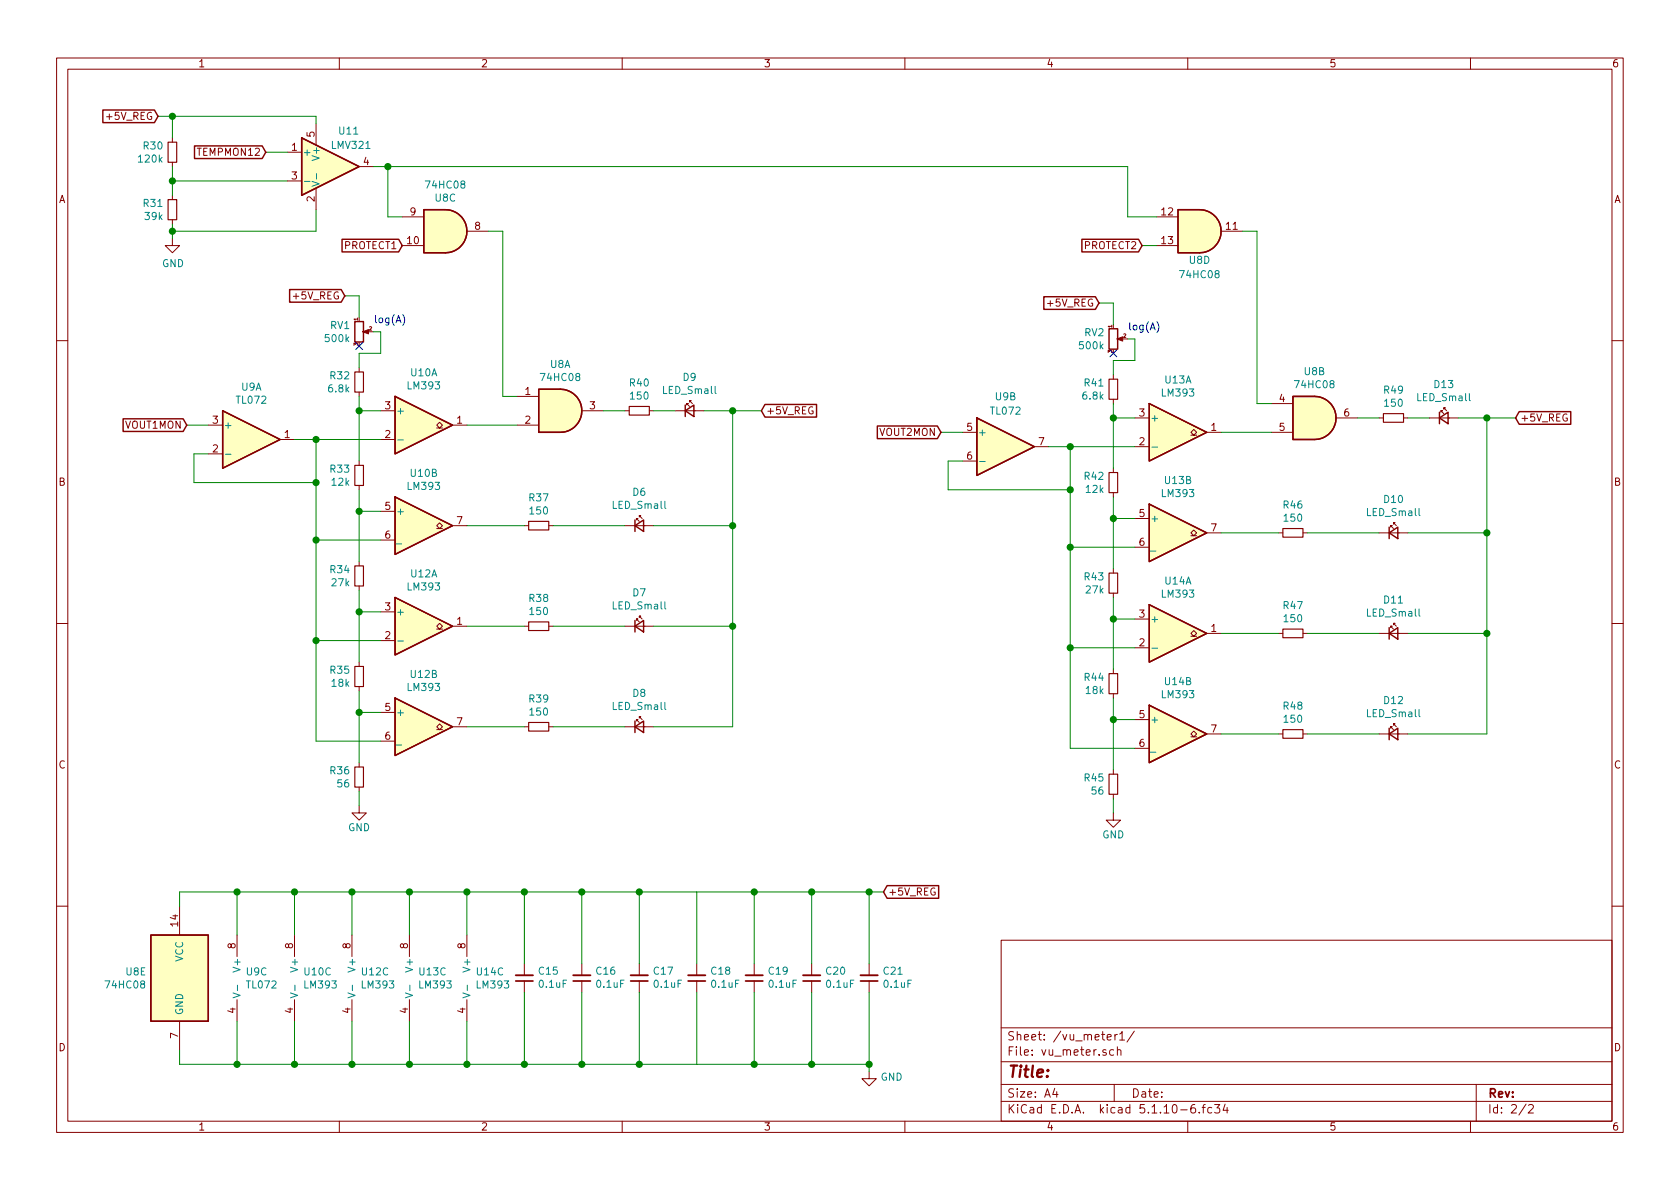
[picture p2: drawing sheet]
EESchema Schematic File Version 4
EELAYER 30 0
EELAYER END
$Descr A4 11693 8268
encoding utf-8
Sheet 2 2
Title ""
Date ""
Rev ""
Comp ""
Comment1 ""
Comment2 ""
Comment3 ""
Comment4 ""
$EndDescr
$Comp
L Device:R_Small R?
U 1 1
P 2500 5400
AR Path="/604C8E92/60793AB8/60A3571F" Ref="R?"  Part="1" 
AR Path="/604C8E92/60A3571F" Ref="R36"  Part="1" 
AR Path="/61522164/60A3571F" Ref="R?"  Part="1" 
F 0 "R36" H 2441 5446 50  0000 R CNN
F 1 "56" H 2441 5355 50  0000 R CNN
F 2 "Resistor_SMD:R_0805_2012Metric" H 2500 5400 50  0001 C CNN
F 3 "~" H 2500 5400 50  0001 C CNN
	1    2500 5400
	1    0    0    -1  
$EndComp
$Comp
L power:GND #PWR?
U 1 1
P 2500 5600
AR Path="/604C8E92/60793AB8/60A35725" Ref="#PWR?"  Part="1" 
AR Path="/604C8E92/60A35725" Ref="#PWR019"  Part="1" 
AR Path="/61522164/60A35725" Ref="#PWR?"  Part="1" 
F 0 "#PWR019" H 2500 5350 50  0001 C CNN
F 1 "GND" H 2500 5450 50  0000 C CNN
F 2 "" H 2500 5600 50  0001 C CNN
F 3 "" H 2500 5600 50  0001 C CNN
	1    2500 5600
	-1   0    0    -1  
$EndComp
$Comp
L Device:LED_Small D?
U 1 1
P 4800 2850
AR Path="/604C8E92/60793AB8/60A3572B" Ref="D?"  Part="1" 
AR Path="/604C8E92/60A3572B" Ref="D9"  Part="1" 
AR Path="/61522164/60A3572B" Ref="D?"  Part="1" 
F 0 "D9" H 4800 3085 50  0000 C CNN
F 1 "LED_Small" H 4800 2994 50  0000 C CNN
F 2 "LED_THT:LED_Rectangular_W5.0mm_H5.0mm" V 4800 2850 50  0001 C CNN
F 3 "~" V 4800 2850 50  0001 C CNN
	1    4800 2850
	1    0    0    -1  
$EndComp
$Comp
L Device:R_Small R?
U 1 1
P 2500 2650
AR Path="/604C8E92/60793AB8/60A3574C" Ref="R?"  Part="1" 
AR Path="/604C8E92/60A3574C" Ref="R32"  Part="1" 
AR Path="/61522164/60A3574C" Ref="R?"  Part="1" 
F 0 "R32" H 2441 2696 50  0000 R CNN
F 1 "6.8k" H 2441 2605 50  0000 R CNN
F 2 "Resistor_SMD:R_0805_2012Metric" H 2500 2650 50  0001 C CNN
F 3 "~" H 2500 2650 50  0001 C CNN
	1    2500 2650
	1    0    0    -1  
$EndComp
Wire Wire Line
	2500 2850 2650 2850
Wire Wire Line
	4700 2850 4550 2850
$Comp
L Device:LED_Small D?
U 1 1
P 4450 3650
AR Path="/604C8E92/60793AB8/60A35793" Ref="D?"  Part="1" 
AR Path="/604C8E92/60A35793" Ref="D6"  Part="1" 
AR Path="/61522164/60A35793" Ref="D?"  Part="1" 
F 0 "D6" H 4450 3885 50  0000 C CNN
F 1 "LED_Small" H 4450 3794 50  0000 C CNN
F 2 "LED_THT:LED_Rectangular_W5.0mm_H5.0mm" V 4450 3650 50  0001 C CNN
F 3 "~" V 4450 3650 50  0001 C CNN
	1    4450 3650
	1    0    0    -1  
$EndComp
$Comp
L Device:R_Small R?
U 1 1
P 2500 3300
AR Path="/604C8E92/60793AB8/60A357B3" Ref="R?"  Part="1" 
AR Path="/604C8E92/60A357B3" Ref="R33"  Part="1" 
AR Path="/61522164/60A357B3" Ref="R?"  Part="1" 
F 0 "R33" H 2441 3346 50  0000 R CNN
F 1 "12k" H 2441 3255 50  0000 R CNN
F 2 "Resistor_SMD:R_0805_2012Metric" H 2500 3300 50  0001 C CNN
F 3 "~" H 2500 3300 50  0001 C CNN
	1    2500 3300
	1    0    0    -1  
$EndComp
Wire Wire Line
	2500 3550 2650 3550
Wire Wire Line
	2500 3200 2500 2850
$Comp
L Device:LED_Small D?
U 1 1
P 4450 5050
AR Path="/604C8E92/60793AB8/60A357C1" Ref="D?"  Part="1" 
AR Path="/604C8E92/60A357C1" Ref="D8"  Part="1" 
AR Path="/61522164/60A357C1" Ref="D?"  Part="1" 
F 0 "D8" H 4450 5285 50  0000 C CNN
F 1 "LED_Small" H 4450 5194 50  0000 C CNN
F 2 "LED_THT:LED_Rectangular_W5.0mm_H5.0mm" V 4450 5050 50  0001 C CNN
F 3 "~" V 4450 5050 50  0001 C CNN
	1    4450 5050
	1    0    0    -1  
$EndComp
Wire Wire Line
	5100 5050 4550 5050
$Comp
L Device:R_Small R?
U 1 1
P 2500 4000
AR Path="/604C8E92/60793AB8/60A357E1" Ref="R?"  Part="1" 
AR Path="/604C8E92/60A357E1" Ref="R34"  Part="1" 
AR Path="/61522164/60A357E1" Ref="R?"  Part="1" 
F 0 "R34" H 2441 4046 50  0000 R CNN
F 1 "27k" H 2441 3955 50  0000 R CNN
F 2 "Resistor_SMD:R_0805_2012Metric" H 2500 4000 50  0001 C CNN
F 3 "~" H 2500 4000 50  0001 C CNN
	1    2500 4000
	1    0    0    -1  
$EndComp
Wire Wire Line
	2650 3750 2200 3750
Wire Wire Line
	2200 3050 2650 3050
Wire Wire Line
	2650 4950 2500 4950
$Comp
L Device:R_Small R?
U 1 1
P 2500 4700
AR Path="/604C8E92/60793AB8/6146F39A" Ref="R?"  Part="1" 
AR Path="/604C8E92/6146F39A" Ref="R35"  Part="1" 
AR Path="/61522164/6146F39A" Ref="R?"  Part="1" 
F 0 "R35" H 2441 4746 50  0000 R CNN
F 1 "18k" H 2441 4655 50  0000 R CNN
F 2 "Resistor_SMD:R_0805_2012Metric" H 2500 4700 50  0001 C CNN
F 3 "~" H 2500 4700 50  0001 C CNN
	1    2500 4700
	1    0    0    -1  
$EndComp
$Comp
L Device:LED_Small D?
U 1 1
P 4450 4350
AR Path="/604C8E92/60793AB8/6146F3AD" Ref="D?"  Part="1" 
AR Path="/604C8E92/6146F3AD" Ref="D7"  Part="1" 
AR Path="/61522164/6146F3AD" Ref="D?"  Part="1" 
F 0 "D7" H 4450 4585 50  0000 C CNN
F 1 "LED_Small" H 4450 4494 50  0000 C CNN
F 2 "LED_THT:LED_Rectangular_W5.0mm_H5.0mm" V 4450 4350 50  0001 C CNN
F 3 "~" V 4450 4350 50  0001 C CNN
	1    4450 4350
	1    0    0    -1  
$EndComp
Wire Wire Line
	2650 4250 2500 4250
Wire Wire Line
	2500 4100 2500 4250
Wire Wire Line
	2500 4800 2500 4950
Wire Wire Line
	2650 5150 2200 5150
Text GLabel 2400 2050 0    50   Input ~ 0
+5V_REG
Wire Wire Line
	4550 3650 5100 3650
Wire Wire Line
	4550 4350 5100 4350
Text GLabel 5300 2850 2    50   Input ~ 0
+5V_REG
Wire Wire Line
	2400 2050 2500 2050
Connection ~ 2200 3050
$Comp
L Comparator:LM393 U12
U 2 1
P 2950 5050
AR Path="/604C8E92/61C61209" Ref="U12"  Part="2" 
AR Path="/61522164/61C61209" Ref="U?"  Part="2" 
F 0 "U12" H 2950 5417 50  0000 C CNN
F 1 "LM393" H 2950 5326 50  0000 C CNN
F 2 "Package_SO:SOIC-8_3.9x4.9mm_P1.27mm" H 2950 5050 50  0001 C CNN
F 3 "http://www.ti.com/lit/ds/symlink/lm393.pdf" H 2950 5050 50  0001 C CNN
	2    2950 5050
	1    0    0    -1  
$EndComp
$Comp
L Comparator:LM393 U12
U 1 1
P 2950 4350
AR Path="/604C8E92/61C61E17" Ref="U12"  Part="1" 
AR Path="/61522164/61C61E17" Ref="U?"  Part="1" 
F 0 "U12" H 2950 4717 50  0000 C CNN
F 1 "LM393" H 2950 4626 50  0000 C CNN
F 2 "Package_SO:SOIC-8_3.9x4.9mm_P1.27mm" H 2950 4350 50  0001 C CNN
F 3 "http://www.ti.com/lit/ds/symlink/lm393.pdf" H 2950 4350 50  0001 C CNN
	1    2950 4350
	1    0    0    -1  
$EndComp
$Comp
L Comparator:LM393 U10
U 1 1
P 2950 2950
AR Path="/604C8E92/61C62907" Ref="U10"  Part="1" 
AR Path="/61522164/61C62907" Ref="U?"  Part="1" 
F 0 "U10" H 2950 3317 50  0000 C CNN
F 1 "LM393" H 2950 3226 50  0000 C CNN
F 2 "Package_SO:SOIC-8_3.9x4.9mm_P1.27mm" H 2950 2950 50  0001 C CNN
F 3 "http://www.ti.com/lit/ds/symlink/lm393.pdf" H 2950 2950 50  0001 C CNN
	1    2950 2950
	1    0    0    -1  
$EndComp
$Comp
L Comparator:LM393 U10
U 2 1
P 2950 3650
AR Path="/604C8E92/61C63971" Ref="U10"  Part="2" 
AR Path="/61522164/61C63971" Ref="U?"  Part="2" 
F 0 "U10" H 2950 4017 50  0000 C CNN
F 1 "LM393" H 2950 3926 50  0000 C CNN
F 2 "Package_SO:SOIC-8_3.9x4.9mm_P1.27mm" H 2950 3650 50  0001 C CNN
F 3 "http://www.ti.com/lit/ds/symlink/lm393.pdf" H 2950 3650 50  0001 C CNN
	2    2950 3650
	1    0    0    -1  
$EndComp
Connection ~ 2500 2850
Text Notes 2600 2250 0    50   ~ 0
log(A)
Text GLabel 7950 1700 0    50   Input ~ 0
PROTECT2
$Comp
L Device:R_Small R?
U 1 1
P 1200 1450
AR Path="/604C8E92/60793AB8/61635415" Ref="R?"  Part="1" 
AR Path="/604C8E92/61635415" Ref="R31"  Part="1" 
AR Path="/61522164/61635415" Ref="R?"  Part="1" 
AR Path="/61635415" Ref="R?"  Part="1" 
F 0 "R31" H 1259 1496 50  0000 L CNN
F 1 "39k" H 1259 1405 50  0000 L CNN
F 2 "Resistor_SMD:R_0805_2012Metric" H 1200 1450 50  0001 C CNN
F 3 "~" H 1200 1450 50  0001 C CNN
	1    1200 1450
	-1   0    0    -1  
$EndComp
$Comp
L Device:R_Small R?
U 1 1
P 1200 1050
AR Path="/604C8E92/60793AB8/6163541B" Ref="R?"  Part="1" 
AR Path="/604C8E92/6163541B" Ref="R30"  Part="1" 
AR Path="/61522164/6163541B" Ref="R?"  Part="1" 
AR Path="/6163541B" Ref="R?"  Part="1" 
F 0 "R30" H 1259 1096 50  0000 L CNN
F 1 "120k" H 1259 1005 50  0000 L CNN
F 2 "Resistor_SMD:R_0805_2012Metric" H 1200 1050 50  0001 C CNN
F 3 "~" H 1200 1050 50  0001 C CNN
	1    1200 1050
	-1   0    0    -1  
$EndComp
Wire Wire Line
	1200 1150 1200 1250
Connection ~ 1200 1250
Wire Wire Line
	1200 1250 1200 1350
$Comp
L power:GND #PWR?
U 1 1
P 1200 1650
AR Path="/604C8E92/60793AB8/61635424" Ref="#PWR?"  Part="1" 
AR Path="/604C8E92/61635424" Ref="#PWR018"  Part="1" 
AR Path="/61522164/61635424" Ref="#PWR?"  Part="1" 
AR Path="/61635424" Ref="#PWR?"  Part="1" 
F 0 "#PWR018" H 1200 1400 50  0001 C CNN
F 1 "GND" H 1205 1477 50  0000 C CNN
F 2 "" H 1200 1650 50  0001 C CNN
F 3 "" H 1200 1650 50  0001 C CNN
	1    1200 1650
	1    0    0    -1  
$EndComp
Wire Wire Line
	1200 1650 1200 1600
Text GLabel 1850 1050 0    50   Input ~ 0
TEMPMON12
$Comp
L 74xx:74LS08 U?
U 4 1
P 8350 1600
AR Path="/61635435" Ref="U?"  Part="4" 
AR Path="/604C8E92/61635435" Ref="U8"  Part="4" 
F 0 "U8" H 8350 1400 50  0000 C CNN
F 1 "74HC08" H 8350 1300 50  0000 C CNN
F 2 "Package_SO:SOIC-14_3.9x8.7mm_P1.27mm" H 8350 1600 50  0001 C CNN
F 3 "http://www.ti.com/lit/gpn/sn74LS08" H 8350 1600 50  0001 C CNN
	4    8350 1600
	1    0    0    -1  
$EndComp
Text GLabel 1100 800  0    50   Input ~ 0
+5V_REG
$Comp
L 74xx:74LS08 U?
U 3 1
P 3100 1600
AR Path="/60551B46/61635442" Ref="U?"  Part="3" 
AR Path="/61635442" Ref="U?"  Part="3" 
AR Path="/604C8E92/61635442" Ref="U8"  Part="3" 
AR Path="/604C8E92/60793AB8/61635442" Ref="U?"  Part="3" 
AR Path="/61522164/61635442" Ref="U?"  Part="3" 
F 0 "U8" H 3100 1833 50  0000 C CNN
F 1 "74HC08" H 3100 1924 50  0000 C CNN
F 2 "Package_SO:SOIC-14_3.9x8.7mm_P1.27mm" H 3100 1600 50  0001 C CNN
F 3 "http://www.ti.com/lit/gpn/sn74LS08" H 3100 1600 50  0001 C CNN
	3    3100 1600
	1    0    0    -1  
$EndComp
Wire Wire Line
	1350 3350 1350 3150
Text GLabel 1300 2950 0    50   Input ~ 0
VOUT1MON
Wire Wire Line
	1350 3150 1450 3150
Text GLabel 2800 1700 0    50   Input ~ 0
PROTECT1
$Comp
L Amplifier_Operational:TL072 U?
U 1 1
P 1750 3050
AR Path="/61635454" Ref="U?"  Part="1" 
AR Path="/604C8E92/61635454" Ref="U9"  Part="1" 
F 0 "U9" H 1750 3417 50  0000 C CNN
F 1 "TL072" H 1750 3326 50  0000 C CNN
F 2 "Package_SO:SOIC-8_3.9x4.9mm_P1.27mm" H 1750 3050 50  0001 C CNN
F 3 "http://www.ti.com/lit/ds/symlink/tl071.pdf" H 1750 3050 50  0001 C CNN
	1    1750 3050
	1    0    0    -1  
$EndComp
$Comp
L Amplifier_Operational:TL072 U?
U 2 1
P 7000 3100
AR Path="/6163545A" Ref="U?"  Part="2" 
AR Path="/604C8E92/6163545A" Ref="U9"  Part="2" 
F 0 "U9" H 7000 3450 50  0000 C CNN
F 1 "TL072" H 7000 3350 50  0000 C CNN
F 2 "Package_SO:SOIC-8_3.9x4.9mm_P1.27mm" H 7000 3100 50  0001 C CNN
F 3 "http://www.ti.com/lit/ds/symlink/tl071.pdf" H 7000 3100 50  0001 C CNN
	2    7000 3100
	1    0    0    -1  
$EndComp
$Comp
L power:GND #PWR?
U 1 1
P 6050 7450
AR Path="/616472F5" Ref="#PWR?"  Part="1" 
AR Path="/604C8E92/616472F5" Ref="#PWR020"  Part="1" 
F 0 "#PWR020" H 6050 7200 50  0001 C CNN
F 1 "GND" H 5972 7413 50  0000 R CNN
F 2 "" H 6050 7450 50  0001 C CNN
F 3 "" H 6050 7450 50  0001 C CNN
	1    6050 7450
	-1   0    0    -1  
$EndComp
Wire Wire Line
	5650 6900 5650 7400
Wire Wire Line
	6050 6900 6050 7400
Wire Wire Line
	6050 6700 6050 6200
Wire Wire Line
	1250 7300 1250 7400
$Comp
L Device:C_Small C?
U 1 1
P 6050 6800
AR Path="/6164730C" Ref="C?"  Part="1" 
AR Path="/604C8E92/6164730C" Ref="C21"  Part="1" 
F 0 "C21" H 5958 6754 50  0000 R CNN
F 1 "0.1uF" H 5958 6845 50  0000 R CNN
F 2 "Capacitor_SMD:C_0805_2012Metric" H 6050 6800 50  0001 C CNN
F 3 "~" H 6050 6800 50  0001 C CNN
	1    6050 6800
	-1   0    0    1   
$EndComp
$Comp
L Device:C_Small C?
U 1 1
P 5650 6800
AR Path="/61647312" Ref="C?"  Part="1" 
AR Path="/604C8E92/61647312" Ref="C20"  Part="1" 
F 0 "C20" H 5558 6754 50  0000 R CNN
F 1 "0.1uF" H 5558 6845 50  0000 R CNN
F 2 "Capacitor_SMD:C_0805_2012Metric" H 5650 6800 50  0001 C CNN
F 3 "~" H 5650 6800 50  0001 C CNN
	1    5650 6800
	-1   0    0    1   
$EndComp
$Comp
L 74xx:74LS08 U?
U 5 1
P 1250 6800
AR Path="/603D6377/61647318" Ref="U?"  Part="5" 
AR Path="/604C8E92/61647318" Ref="U8"  Part="5" 
AR Path="/61647318" Ref="U?"  Part="5" 
F 0 "U8" H 1021 6846 50  0000 R CNN
F 1 "74HC08" H 1021 6755 50  0000 R CNN
F 2 "Package_SO:SOIC-14_3.9x8.7mm_P1.27mm" H 1250 6800 50  0001 C CNN
F 3 "http://www.ti.com/lit/gpn/sn74LS08" H 1250 6800 50  0001 C CNN
	5    1250 6800
	1    0    0    -1  
$EndComp
Wire Wire Line
	6150 6200 6050 6200
Text GLabel 6150 6200 2    50   Input ~ 0
+5V_REG
$Comp
L Amplifier_Operational:TL072 U?
U 3 1
P 1750 6800
AR Path="/61647321" Ref="U?"  Part="3" 
AR Path="/604C8E92/61647321" Ref="U9"  Part="3" 
F 0 "U9" H 1708 6846 50  0000 L CNN
F 1 "TL072" H 1708 6755 50  0000 L CNN
F 2 "Package_SO:SOIC-8_3.9x4.9mm_P1.27mm" H 1750 6800 50  0001 C CNN
F 3 "http://www.ti.com/lit/ds/symlink/tl071.pdf" H 1750 6800 50  0001 C CNN
	3    1750 6800
	1    0    0    -1  
$EndComp
Wire Wire Line
	2500 2550 2500 2450
Wire Wire Line
	2500 2750 2500 2850
Wire Wire Line
	2650 4450 2200 4450
Connection ~ 2200 3750
Wire Wire Line
	2200 3750 2200 4450
Connection ~ 2500 3550
Wire Wire Line
	2500 3550 2500 3900
Wire Wire Line
	2500 3400 2500 3550
Wire Wire Line
	2200 3050 2200 3350
Connection ~ 5100 3650
Wire Wire Line
	5100 3650 5100 4350
Connection ~ 2200 4450
Connection ~ 2500 4250
Connection ~ 5100 4350
Wire Wire Line
	2500 4250 2500 4600
Wire Wire Line
	5100 4350 5100 5050
Wire Wire Line
	2200 4450 2200 5150
Connection ~ 2500 4950
Wire Wire Line
	2500 4950 2500 5300
Wire Wire Line
	2500 5600 2500 5500
Wire Wire Line
	2050 3050 2200 3050
Wire Wire Line
	1350 3350 2200 3350
Connection ~ 2200 3350
Wire Wire Line
	2200 3350 2200 3750
Wire Wire Line
	1300 2950 1450 2950
$Comp
L Device:R_Small R?
U 1 1
P 3750 5050
AR Path="/604C8E92/60793AB8/61704DF9" Ref="R?"  Part="1" 
AR Path="/604C8E92/61704DF9" Ref="R39"  Part="1" 
AR Path="/61522164/61704DF9" Ref="R?"  Part="1" 
F 0 "R39" V 3554 5050 50  0000 C CNN
F 1 "150" V 3645 5050 50  0000 C CNN
F 2 "Resistor_SMD:R_0805_2012Metric" H 3750 5050 50  0001 C CNN
F 3 "~" H 3750 5050 50  0001 C CNN
	1    3750 5050
	0    1    1    0   
$EndComp
Wire Wire Line
	3650 5050 3250 5050
$Comp
L Device:R_Small R?
U 1 1
P 3750 4350
AR Path="/604C8E92/60793AB8/61708E99" Ref="R?"  Part="1" 
AR Path="/604C8E92/61708E99" Ref="R38"  Part="1" 
AR Path="/61522164/61708E99" Ref="R?"  Part="1" 
F 0 "R38" V 3554 4350 50  0000 C CNN
F 1 "150" V 3645 4350 50  0000 C CNN
F 2 "Resistor_SMD:R_0805_2012Metric" H 3750 4350 50  0001 C CNN
F 3 "~" H 3750 4350 50  0001 C CNN
	1    3750 4350
	0    1    1    0   
$EndComp
Wire Wire Line
	3650 4350 3250 4350
$Comp
L Device:R_Small R?
U 1 1
P 3750 3650
AR Path="/604C8E92/60793AB8/6170C071" Ref="R?"  Part="1" 
AR Path="/604C8E92/6170C071" Ref="R37"  Part="1" 
AR Path="/61522164/6170C071" Ref="R?"  Part="1" 
F 0 "R37" V 3554 3650 50  0000 C CNN
F 1 "150" V 3645 3650 50  0000 C CNN
F 2 "Resistor_SMD:R_0805_2012Metric" H 3750 3650 50  0001 C CNN
F 3 "~" H 3750 3650 50  0001 C CNN
	1    3750 3650
	0    1    1    0   
$EndComp
Wire Wire Line
	3650 3650 3250 3650
$Comp
L Device:R_Small R?
U 1 1
P 4450 2850
AR Path="/604C8E92/60793AB8/6170F30C" Ref="R?"  Part="1" 
AR Path="/604C8E92/6170F30C" Ref="R40"  Part="1" 
AR Path="/61522164/6170F30C" Ref="R?"  Part="1" 
F 0 "R40" V 4254 2850 50  0000 C CNN
F 1 "150" V 4345 2850 50  0000 C CNN
F 2 "Resistor_SMD:R_0805_2012Metric" H 4450 2850 50  0001 C CNN
F 3 "~" H 4450 2850 50  0001 C CNN
	1    4450 2850
	0    1    1    0   
$EndComp
$Comp
L 74xx:74LS08 U8
U 1 1
P 3900 2850
F 0 "U8" H 3900 3175 50  0000 C CNN
F 1 "74HC08" H 3900 3084 50  0000 C CNN
F 2 "Package_SO:SOIC-14_3.9x8.7mm_P1.27mm" H 3900 2850 50  0001 C CNN
F 3 "http://www.ti.com/lit/gpn/sn74LS08" H 3900 2850 50  0001 C CNN
	1    3900 2850
	1    0    0    -1  
$EndComp
$Comp
L 74xx:74LS08 U8
U 2 1
P 9150 2900
F 0 "U8" H 9150 3225 50  0000 C CNN
F 1 "74HC08" H 9150 3134 50  0000 C CNN
F 2 "Package_SO:SOIC-14_3.9x8.7mm_P1.27mm" H 9150 2900 50  0001 C CNN
F 3 "http://www.ti.com/lit/gpn/sn74LS08" H 9150 2900 50  0001 C CNN
	2    9150 2900
	1    0    0    -1  
$EndComp
Wire Wire Line
	4900 2850 5100 2850
Wire Wire Line
	5100 2850 5100 3650
Connection ~ 5100 2850
Wire Wire Line
	5100 2850 5300 2850
Wire Wire Line
	3500 2750 3600 2750
Wire Wire Line
	3250 2950 3600 2950
Wire Wire Line
	4350 2850 4200 2850
Wire Wire Line
	3850 3650 4350 3650
Wire Wire Line
	4350 4350 3850 4350
Wire Wire Line
	3850 5050 4350 5050
$Comp
L Device:R_Small R?
U 1 1
P 7750 5450
AR Path="/604C8E92/60793AB8/617991BE" Ref="R?"  Part="1" 
AR Path="/604C8E92/617991BE" Ref="R45"  Part="1" 
AR Path="/61522164/617991BE" Ref="R?"  Part="1" 
F 0 "R45" H 7691 5496 50  0000 R CNN
F 1 "56" H 7691 5405 50  0000 R CNN
F 2 "Resistor_SMD:R_0805_2012Metric" H 7750 5450 50  0001 C CNN
F 3 "~" H 7750 5450 50  0001 C CNN
	1    7750 5450
	1    0    0    -1  
$EndComp
$Comp
L power:GND #PWR?
U 1 1
P 7750 5650
AR Path="/604C8E92/60793AB8/617991C4" Ref="#PWR?"  Part="1" 
AR Path="/604C8E92/617991C4" Ref="#PWR021"  Part="1" 
AR Path="/61522164/617991C4" Ref="#PWR?"  Part="1" 
F 0 "#PWR021" H 7750 5400 50  0001 C CNN
F 1 "GND" H 7750 5500 50  0000 C CNN
F 2 "" H 7750 5650 50  0001 C CNN
F 3 "" H 7750 5650 50  0001 C CNN
	1    7750 5650
	-1   0    0    -1  
$EndComp
$Comp
L Device:LED_Small D?
U 1 1
P 10050 2900
AR Path="/604C8E92/60793AB8/617991CA" Ref="D?"  Part="1" 
AR Path="/604C8E92/617991CA" Ref="D13"  Part="1" 
AR Path="/61522164/617991CA" Ref="D?"  Part="1" 
F 0 "D13" H 10050 3135 50  0000 C CNN
F 1 "LED_Small" H 10050 3044 50  0000 C CNN
F 2 "LED_THT:LED_Rectangular_W5.0mm_H5.0mm" V 10050 2900 50  0001 C CNN
F 3 "~" V 10050 2900 50  0001 C CNN
	1    10050 2900
	1    0    0    -1  
$EndComp
$Comp
L Device:R_Small R?
U 1 1
P 7750 2700
AR Path="/604C8E92/60793AB8/617991D0" Ref="R?"  Part="1" 
AR Path="/604C8E92/617991D0" Ref="R41"  Part="1" 
AR Path="/61522164/617991D0" Ref="R?"  Part="1" 
F 0 "R41" H 7691 2746 50  0000 R CNN
F 1 "6.8k" H 7691 2655 50  0000 R CNN
F 2 "Resistor_SMD:R_0805_2012Metric" H 7750 2700 50  0001 C CNN
F 3 "~" H 7750 2700 50  0001 C CNN
	1    7750 2700
	1    0    0    -1  
$EndComp
Wire Wire Line
	7750 2900 7900 2900
Wire Wire Line
	9950 2900 9800 2900
$Comp
L Device:LED_Small D?
U 1 1
P 9700 3700
AR Path="/604C8E92/60793AB8/617991D8" Ref="D?"  Part="1" 
AR Path="/604C8E92/617991D8" Ref="D10"  Part="1" 
AR Path="/61522164/617991D8" Ref="D?"  Part="1" 
F 0 "D10" H 9700 3935 50  0000 C CNN
F 1 "LED_Small" H 9700 3844 50  0000 C CNN
F 2 "LED_THT:LED_Rectangular_W5.0mm_H5.0mm" V 9700 3700 50  0001 C CNN
F 3 "~" V 9700 3700 50  0001 C CNN
	1    9700 3700
	1    0    0    -1  
$EndComp
$Comp
L Device:R_Small R?
U 1 1
P 7750 3350
AR Path="/604C8E92/60793AB8/617991DE" Ref="R?"  Part="1" 
AR Path="/604C8E92/617991DE" Ref="R42"  Part="1" 
AR Path="/61522164/617991DE" Ref="R?"  Part="1" 
F 0 "R42" H 7691 3396 50  0000 R CNN
F 1 "12k" H 7691 3305 50  0000 R CNN
F 2 "Resistor_SMD:R_0805_2012Metric" H 7750 3350 50  0001 C CNN
F 3 "~" H 7750 3350 50  0001 C CNN
	1    7750 3350
	1    0    0    -1  
$EndComp
Wire Wire Line
	7750 3600 7900 3600
Wire Wire Line
	7750 3250 7750 2900
$Comp
L Device:LED_Small D?
U 1 1
P 9700 5100
AR Path="/604C8E92/60793AB8/617991E7" Ref="D?"  Part="1" 
AR Path="/604C8E92/617991E7" Ref="D12"  Part="1" 
AR Path="/61522164/617991E7" Ref="D?"  Part="1" 
F 0 "D12" H 9700 5335 50  0000 C CNN
F 1 "LED_Small" H 9700 5244 50  0000 C CNN
F 2 "LED_THT:LED_Rectangular_W5.0mm_H5.0mm" V 9700 5100 50  0001 C CNN
F 3 "~" V 9700 5100 50  0001 C CNN
	1    9700 5100
	1    0    0    -1  
$EndComp
Wire Wire Line
	10350 5100 9800 5100
$Comp
L Device:R_Small R?
U 1 1
P 7750 4050
AR Path="/604C8E92/60793AB8/617991EE" Ref="R?"  Part="1" 
AR Path="/604C8E92/617991EE" Ref="R43"  Part="1" 
AR Path="/61522164/617991EE" Ref="R?"  Part="1" 
F 0 "R43" H 7691 4096 50  0000 R CNN
F 1 "27k" H 7691 4005 50  0000 R CNN
F 2 "Resistor_SMD:R_0805_2012Metric" H 7750 4050 50  0001 C CNN
F 3 "~" H 7750 4050 50  0001 C CNN
	1    7750 4050
	1    0    0    -1  
$EndComp
Wire Wire Line
	7900 3800 7450 3800
Wire Wire Line
	7450 3100 7900 3100
Wire Wire Line
	7900 5000 7750 5000
$Comp
L Device:R_Small R?
U 1 1
P 7750 4750
AR Path="/604C8E92/60793AB8/617991F7" Ref="R?"  Part="1" 
AR Path="/604C8E92/617991F7" Ref="R44"  Part="1" 
AR Path="/61522164/617991F7" Ref="R?"  Part="1" 
F 0 "R44" H 7691 4796 50  0000 R CNN
F 1 "18k" H 7691 4705 50  0000 R CNN
F 2 "Resistor_SMD:R_0805_2012Metric" H 7750 4750 50  0001 C CNN
F 3 "~" H 7750 4750 50  0001 C CNN
	1    7750 4750
	1    0    0    -1  
$EndComp
$Comp
L Device:LED_Small D?
U 1 1
P 9700 4400
AR Path="/604C8E92/60793AB8/617991FD" Ref="D?"  Part="1" 
AR Path="/604C8E92/617991FD" Ref="D11"  Part="1" 
AR Path="/61522164/617991FD" Ref="D?"  Part="1" 
F 0 "D11" H 9700 4635 50  0000 C CNN
F 1 "LED_Small" H 9700 4544 50  0000 C CNN
F 2 "LED_THT:LED_Rectangular_W5.0mm_H5.0mm" V 9700 4400 50  0001 C CNN
F 3 "~" V 9700 4400 50  0001 C CNN
	1    9700 4400
	1    0    0    -1  
$EndComp
Wire Wire Line
	7900 4300 7750 4300
Wire Wire Line
	7750 4150 7750 4300
Wire Wire Line
	7750 4850 7750 5000
Wire Wire Line
	7900 5200 7450 5200
Text GLabel 7650 2100 0    50   Input ~ 0
+5V_REG
Wire Wire Line
	9800 3700 10350 3700
Wire Wire Line
	9800 4400 10350 4400
Text GLabel 10550 2900 2    50   Input ~ 0
+5V_REG
Wire Wire Line
	7650 2100 7750 2100
Connection ~ 7450 3100
$Comp
L Comparator:LM393 U14
U 2 1
P 8200 5100
AR Path="/604C8E92/6179920D" Ref="U14"  Part="2" 
AR Path="/61522164/6179920D" Ref="U?"  Part="2" 
F 0 "U14" H 8200 5467 50  0000 C CNN
F 1 "LM393" H 8200 5376 50  0000 C CNN
F 2 "Package_SO:SOIC-8_3.9x4.9mm_P1.27mm" H 8200 5100 50  0001 C CNN
F 3 "http://www.ti.com/lit/ds/symlink/lm393.pdf" H 8200 5100 50  0001 C CNN
	2    8200 5100
	1    0    0    -1  
$EndComp
$Comp
L Comparator:LM393 U14
U 1 1
P 8200 4400
AR Path="/604C8E92/61799213" Ref="U14"  Part="1" 
AR Path="/61522164/61799213" Ref="U?"  Part="1" 
F 0 "U14" H 8200 4767 50  0000 C CNN
F 1 "LM393" H 8200 4676 50  0000 C CNN
F 2 "Package_SO:SOIC-8_3.9x4.9mm_P1.27mm" H 8200 4400 50  0001 C CNN
F 3 "http://www.ti.com/lit/ds/symlink/lm393.pdf" H 8200 4400 50  0001 C CNN
	1    8200 4400
	1    0    0    -1  
$EndComp
$Comp
L Comparator:LM393 U13
U 1 1
P 8200 3000
AR Path="/604C8E92/61799219" Ref="U13"  Part="1" 
AR Path="/61522164/61799219" Ref="U?"  Part="1" 
F 0 "U13" H 8200 3367 50  0000 C CNN
F 1 "LM393" H 8200 3276 50  0000 C CNN
F 2 "Package_SO:SOIC-8_3.9x4.9mm_P1.27mm" H 8200 3000 50  0001 C CNN
F 3 "http://www.ti.com/lit/ds/symlink/lm393.pdf" H 8200 3000 50  0001 C CNN
	1    8200 3000
	1    0    0    -1  
$EndComp
$Comp
L Comparator:LM393 U13
U 2 1
P 8200 3700
AR Path="/604C8E92/6179921F" Ref="U13"  Part="2" 
AR Path="/61522164/6179921F" Ref="U?"  Part="2" 
F 0 "U13" H 8200 4067 50  0000 C CNN
F 1 "LM393" H 8200 3976 50  0000 C CNN
F 2 "Package_SO:SOIC-8_3.9x4.9mm_P1.27mm" H 8200 3700 50  0001 C CNN
F 3 "http://www.ti.com/lit/ds/symlink/lm393.pdf" H 8200 3700 50  0001 C CNN
	2    8200 3700
	1    0    0    -1  
$EndComp
Connection ~ 7750 2900
Wire Wire Line
	6600 3400 6600 3200
Text GLabel 6550 3000 0    50   Input ~ 0
VOUT2MON
Wire Wire Line
	6600 3200 6700 3200
Wire Wire Line
	7750 2800 7750 2900
Wire Wire Line
	7900 4500 7450 4500
Connection ~ 7450 3800
Wire Wire Line
	7450 3800 7450 4500
Connection ~ 7750 3600
Wire Wire Line
	7750 3600 7750 3950
Wire Wire Line
	7750 3450 7750 3600
Wire Wire Line
	7450 3100 7450 3400
Connection ~ 10350 3700
Wire Wire Line
	10350 3700 10350 4400
Connection ~ 7450 4500
Connection ~ 7750 4300
Connection ~ 10350 4400
Wire Wire Line
	7750 4300 7750 4650
Wire Wire Line
	10350 4400 10350 5100
Wire Wire Line
	7450 4500 7450 5200
Connection ~ 7750 5000
Wire Wire Line
	7750 5000 7750 5350
Wire Wire Line
	7750 5650 7750 5550
Wire Wire Line
	7300 3100 7450 3100
Wire Wire Line
	6600 3400 7450 3400
Connection ~ 7450 3400
Wire Wire Line
	7450 3400 7450 3800
Wire Wire Line
	6550 3000 6700 3000
$Comp
L Device:R_Small R?
U 1 1
P 9000 5100
AR Path="/604C8E92/60793AB8/6179924F" Ref="R?"  Part="1" 
AR Path="/604C8E92/6179924F" Ref="R48"  Part="1" 
AR Path="/61522164/6179924F" Ref="R?"  Part="1" 
F 0 "R48" V 8804 5100 50  0000 C CNN
F 1 "150" V 8895 5100 50  0000 C CNN
F 2 "Resistor_SMD:R_0805_2012Metric" H 9000 5100 50  0001 C CNN
F 3 "~" H 9000 5100 50  0001 C CNN
	1    9000 5100
	0    1    1    0   
$EndComp
Wire Wire Line
	8900 5100 8500 5100
$Comp
L Device:R_Small R?
U 1 1
P 9000 4400
AR Path="/604C8E92/60793AB8/61799256" Ref="R?"  Part="1" 
AR Path="/604C8E92/61799256" Ref="R47"  Part="1" 
AR Path="/61522164/61799256" Ref="R?"  Part="1" 
F 0 "R47" V 8804 4400 50  0000 C CNN
F 1 "150" V 8895 4400 50  0000 C CNN
F 2 "Resistor_SMD:R_0805_2012Metric" H 9000 4400 50  0001 C CNN
F 3 "~" H 9000 4400 50  0001 C CNN
	1    9000 4400
	0    1    1    0   
$EndComp
Wire Wire Line
	8900 4400 8500 4400
$Comp
L Device:R_Small R?
U 1 1
P 9000 3700
AR Path="/604C8E92/60793AB8/6179925D" Ref="R?"  Part="1" 
AR Path="/604C8E92/6179925D" Ref="R46"  Part="1" 
AR Path="/61522164/6179925D" Ref="R?"  Part="1" 
F 0 "R46" V 8804 3700 50  0000 C CNN
F 1 "150" V 8895 3700 50  0000 C CNN
F 2 "Resistor_SMD:R_0805_2012Metric" H 9000 3700 50  0001 C CNN
F 3 "~" H 9000 3700 50  0001 C CNN
	1    9000 3700
	0    1    1    0   
$EndComp
Wire Wire Line
	8900 3700 8500 3700
$Comp
L Device:R_Small R?
U 1 1
P 9700 2900
AR Path="/604C8E92/60793AB8/61799264" Ref="R?"  Part="1" 
AR Path="/604C8E92/61799264" Ref="R49"  Part="1" 
AR Path="/61522164/61799264" Ref="R?"  Part="1" 
F 0 "R49" V 9504 2900 50  0000 C CNN
F 1 "150" V 9595 2900 50  0000 C CNN
F 2 "Resistor_SMD:R_0805_2012Metric" H 9700 2900 50  0001 C CNN
F 3 "~" H 9700 2900 50  0001 C CNN
	1    9700 2900
	0    1    1    0   
$EndComp
Wire Wire Line
	10150 2900 10350 2900
Wire Wire Line
	10350 2900 10350 3700
Connection ~ 10350 2900
Wire Wire Line
	10350 2900 10550 2900
Wire Wire Line
	8750 2800 8850 2800
Wire Wire Line
	8500 3000 8850 3000
Wire Wire Line
	9600 2900 9450 2900
Wire Wire Line
	9100 3700 9600 3700
Wire Wire Line
	9600 4400 9100 4400
Wire Wire Line
	9100 5100 9600 5100
Wire Wire Line
	1100 800  1200 800 
Wire Wire Line
	1200 800  1200 950 
Wire Wire Line
	1200 1250 2000 1250
Wire Wire Line
	1850 1050 2000 1050
Wire Wire Line
	7850 1500 8050 1500
Wire Wire Line
	2800 1500 2700 1500
Wire Wire Line
	2700 1150 2700 1500
Wire Wire Line
	3400 1600 3500 1600
Wire Wire Line
	3500 1600 3500 2750
Wire Wire Line
	8750 2800 8750 1600
Wire Wire Line
	8750 1600 8650 1600
Wire Wire Line
	7850 1500 7850 1150
Wire Wire Line
	7950 1700 8050 1700
Wire Wire Line
	7850 1150 2700 1150
Wire Wire Line
	2600 1150 2700 1150
Connection ~ 2700 1150
$Comp
L Device:C_Small C?
U 1 1
P 5250 6800
AR Path="/61C7B758" Ref="C?"  Part="1" 
AR Path="/61522164/61C7B758" Ref="C?"  Part="1" 
AR Path="/604C8E92/61C7B758" Ref="C19"  Part="1" 
F 0 "C19" H 5158 6754 50  0000 R CNN
F 1 "0.1uF" H 5158 6845 50  0000 R CNN
F 2 "Capacitor_SMD:C_0805_2012Metric" H 5250 6800 50  0001 C CNN
F 3 "~" H 5250 6800 50  0001 C CNN
	1    5250 6800
	-1   0    0    1   
$EndComp
Wire Wire Line
	3250 6500 3250 6200
Wire Wire Line
	2850 6200 2850 6500
$Comp
L Comparator:LM393 U13
U 3 1
P 2950 6800
AR Path="/604C8E92/61C606AF" Ref="U13"  Part="3" 
AR Path="/61522164/61C606AF" Ref="U?"  Part="3" 
F 0 "U13" H 2908 6846 50  0000 L CNN
F 1 "LM393" H 2908 6755 50  0000 L CNN
F 2 "Package_SO:SOIC-8_3.9x4.9mm_P1.27mm" H 2950 6800 50  0001 C CNN
F 3 "http://www.ti.com/lit/ds/symlink/lm393.pdf" H 2950 6800 50  0001 C CNN
	3    2950 6800
	1    0    0    -1  
$EndComp
$Comp
L Comparator:LM393 U14
U 3 1
P 3350 6800
AR Path="/604C8E92/61C5FE4F" Ref="U14"  Part="3" 
AR Path="/61522164/61C5FE4F" Ref="U?"  Part="3" 
F 0 "U14" H 3308 6846 50  0000 L CNN
F 1 "LM393" H 3308 6755 50  0000 L CNN
F 2 "Package_SO:SOIC-8_3.9x4.9mm_P1.27mm" H 3350 6800 50  0001 C CNN
F 3 "http://www.ti.com/lit/ds/symlink/lm393.pdf" H 3350 6800 50  0001 C CNN
	3    3350 6800
	1    0    0    -1  
$EndComp
$Comp
L Device:C_Small C?
U 1 1
P 4850 6800
AR Path="/61C87D58" Ref="C?"  Part="1" 
AR Path="/61522164/61C87D58" Ref="C?"  Part="1" 
AR Path="/604C8E92/61C87D58" Ref="C18"  Part="1" 
F 0 "C18" H 4758 6754 50  0000 R CNN
F 1 "0.1uF" H 4758 6845 50  0000 R CNN
F 2 "Capacitor_SMD:C_0805_2012Metric" H 4850 6800 50  0001 C CNN
F 3 "~" H 4850 6800 50  0001 C CNN
	1    4850 6800
	-1   0    0    1   
$EndComp
Wire Wire Line
	6050 7400 5650 7400
Wire Wire Line
	4850 6900 4850 7400
Connection ~ 6050 7400
Wire Wire Line
	6050 7400 6050 7450
Connection ~ 5650 7400
Wire Wire Line
	5650 7400 5250 7400
Wire Wire Line
	5250 6900 5250 7400
Connection ~ 5250 7400
Wire Wire Line
	5250 7400 4850 7400
Wire Wire Line
	4850 6200 5250 6200
Wire Wire Line
	4850 6200 4850 6700
Connection ~ 6050 6200
Wire Wire Line
	5650 6200 5650 6700
Connection ~ 5650 6200
Wire Wire Line
	5650 6200 6050 6200
Wire Wire Line
	5250 6200 5250 6700
Connection ~ 5250 6200
Wire Wire Line
	5250 6200 5650 6200
Wire Wire Line
	1650 7100 1650 7400
Connection ~ 1650 7400
Wire Wire Line
	1650 7400 1250 7400
Wire Wire Line
	2850 7100 2850 7400
Wire Wire Line
	2050 7400 1650 7400
Wire Wire Line
	3250 7100 3250 7400
Wire Wire Line
	2850 7400 3250 7400
Connection ~ 3250 7400
Wire Wire Line
	3250 7400 3650 7400
Wire Wire Line
	1250 6200 1650 6200
Wire Wire Line
	1250 6200 1250 6300
Wire Wire Line
	1650 6500 1650 6200
Connection ~ 1650 6200
Wire Wire Line
	2850 6200 3250 6200
Connection ~ 3250 6200
Wire Wire Line
	3250 6200 3650 6200
$Comp
L Amplifier_Operational:LMV321 U11
U 1 1
P 2300 1150
F 0 "U11" H 2350 1400 50  0000 L CNN
F 1 "LMV321" H 2300 1300 50  0000 L CNN
F 2 "Package_TO_SOT_SMD:SOT-23-5" H 2300 1150 50  0001 L CNN
F 3 "http://www.ti.com/lit/ds/symlink/lmv324.pdf" H 2300 1150 50  0001 C CNN
	1    2300 1150
	1    0    0    -1  
$EndComp
Wire Wire Line
	2200 850  2200 800 
Wire Wire Line
	2200 800  1200 800 
Connection ~ 1200 800 
Wire Wire Line
	2200 1450 2200 1600
Wire Wire Line
	2200 1600 1200 1600
Connection ~ 1200 1600
Wire Wire Line
	1200 1600 1200 1550
$Comp
L Comparator:LM393 U10
U 3 1
P 2150 6800
AR Path="/604C8E92/619E7F6F" Ref="U10"  Part="3" 
AR Path="/61522164/619E7F6F" Ref="U?"  Part="3" 
F 0 "U10" H 2108 6846 50  0000 L CNN
F 1 "LM393" H 2108 6755 50  0000 L CNN
F 2 "Package_SO:SOIC-8_3.9x4.9mm_P1.27mm" H 2150 6800 50  0001 C CNN
F 3 "http://www.ti.com/lit/ds/symlink/lm393.pdf" H 2150 6800 50  0001 C CNN
	3    2150 6800
	1    0    0    -1  
$EndComp
$Comp
L Comparator:LM393 U12
U 3 1
P 2550 6800
AR Path="/604C8E92/619E7F75" Ref="U12"  Part="3" 
AR Path="/61522164/619E7F75" Ref="U?"  Part="3" 
F 0 "U12" H 2508 6846 50  0000 L CNN
F 1 "LM393" H 2508 6755 50  0000 L CNN
F 2 "Package_SO:SOIC-8_3.9x4.9mm_P1.27mm" H 2550 6800 50  0001 C CNN
F 3 "http://www.ti.com/lit/ds/symlink/lm393.pdf" H 2550 6800 50  0001 C CNN
	3    2550 6800
	1    0    0    -1  
$EndComp
Wire Wire Line
	2050 7100 2050 7400
Wire Wire Line
	2450 7100 2450 7400
Wire Wire Line
	2050 6500 2050 6200
Wire Wire Line
	1650 6200 2050 6200
Wire Wire Line
	2450 6500 2450 6200
Wire Wire Line
	2450 6200 2850 6200
Connection ~ 2850 6200
Wire Wire Line
	2450 6200 2050 6200
Connection ~ 2450 6200
Connection ~ 2050 6200
Wire Wire Line
	2050 7400 2450 7400
Connection ~ 2050 7400
Connection ~ 2850 7400
Connection ~ 2450 7400
Wire Wire Line
	2450 7400 2850 7400
Wire Wire Line
	4450 6900 4450 7400
$Comp
L Device:C_Small C?
U 1 1
P 4450 6800
AR Path="/61A2F6AF" Ref="C?"  Part="1" 
AR Path="/604C8E92/61A2F6AF" Ref="C17"  Part="1" 
F 0 "C17" H 4358 6754 50  0000 R CNN
F 1 "0.1uF" H 4358 6845 50  0000 R CNN
F 2 "Capacitor_SMD:C_0805_2012Metric" H 4450 6800 50  0001 C CNN
F 3 "~" H 4450 6800 50  0001 C CNN
	1    4450 6800
	-1   0    0    1   
$EndComp
$Comp
L Device:C_Small C?
U 1 1
P 4050 6800
AR Path="/61A2F6B5" Ref="C?"  Part="1" 
AR Path="/61522164/61A2F6B5" Ref="C?"  Part="1" 
AR Path="/604C8E92/61A2F6B5" Ref="C16"  Part="1" 
F 0 "C16" H 3958 6754 50  0000 R CNN
F 1 "0.1uF" H 3958 6845 50  0000 R CNN
F 2 "Capacitor_SMD:C_0805_2012Metric" H 4050 6800 50  0001 C CNN
F 3 "~" H 4050 6800 50  0001 C CNN
	1    4050 6800
	-1   0    0    1   
$EndComp
$Comp
L Device:C_Small C?
U 1 1
P 3650 6800
AR Path="/61A2F6BB" Ref="C?"  Part="1" 
AR Path="/61522164/61A2F6BB" Ref="C?"  Part="1" 
AR Path="/604C8E92/61A2F6BB" Ref="C15"  Part="1" 
F 0 "C15" H 3558 6754 50  0000 R CNN
F 1 "0.1uF" H 3558 6845 50  0000 R CNN
F 2 "Capacitor_SMD:C_0805_2012Metric" H 3650 6800 50  0001 C CNN
F 3 "~" H 3650 6800 50  0001 C CNN
	1    3650 6800
	-1   0    0    1   
$EndComp
Wire Wire Line
	4850 7400 4450 7400
Wire Wire Line
	3650 6900 3650 7400
Connection ~ 4450 7400
Wire Wire Line
	4450 7400 4050 7400
Wire Wire Line
	4050 6900 4050 7400
Connection ~ 4050 7400
Wire Wire Line
	4050 7400 3650 7400
Wire Wire Line
	3650 6200 4050 6200
Wire Wire Line
	3650 6200 3650 6700
Wire Wire Line
	4450 6200 4450 6700
Connection ~ 4450 6200
Wire Wire Line
	4450 6200 4850 6200
Wire Wire Line
	4050 6200 4050 6700
Connection ~ 4050 6200
Wire Wire Line
	4050 6200 4450 6200
Connection ~ 3650 6200
Connection ~ 3650 7400
Wire Wire Line
	2500 2050 2500 2200
Wire Wire Line
	2600 2300 2650 2300
Wire Wire Line
	2650 2300 2650 2450
Wire Wire Line
	2650 2450 2500 2450
$Comp
L Device:R_POT_Small RV1
U 1 1
P 2500 2300
F 0 "RV1" H 2441 2346 50  0000 R CNN
F 1 "500k" H 2441 2255 50  0000 R CNN
F 2 "AmpModule:Trim_audio" H 2500 2300 50  0001 C CNN
F 3 "~" H 2500 2300 50  0001 C CNN
	1    2500 2300
	1    0    0    -1  
$EndComp
Text Notes 7850 2300 0    50   ~ 0
log(A)
Wire Wire Line
	7750 2600 7750 2500
Wire Wire Line
	7850 2350 7900 2350
Wire Wire Line
	7900 2350 7900 2500
Wire Wire Line
	7900 2500 7750 2500
$Comp
L Device:R_POT_Small RV2
U 1 1
P 7750 2350
F 0 "RV2" H 7691 2396 50  0000 R CNN
F 1 "500k" H 7691 2305 50  0000 R CNN
F 2 "AmpModule:Trim_audio" H 7750 2350 50  0001 C CNN
F 3 "~" H 7750 2350 50  0001 C CNN
	1    7750 2350
	1    0    0    -1  
$EndComp
Wire Wire Line
	7750 2100 7750 2250
NoConn ~ 2500 2400
NoConn ~ 7750 2450
$EndSCHEMATC
